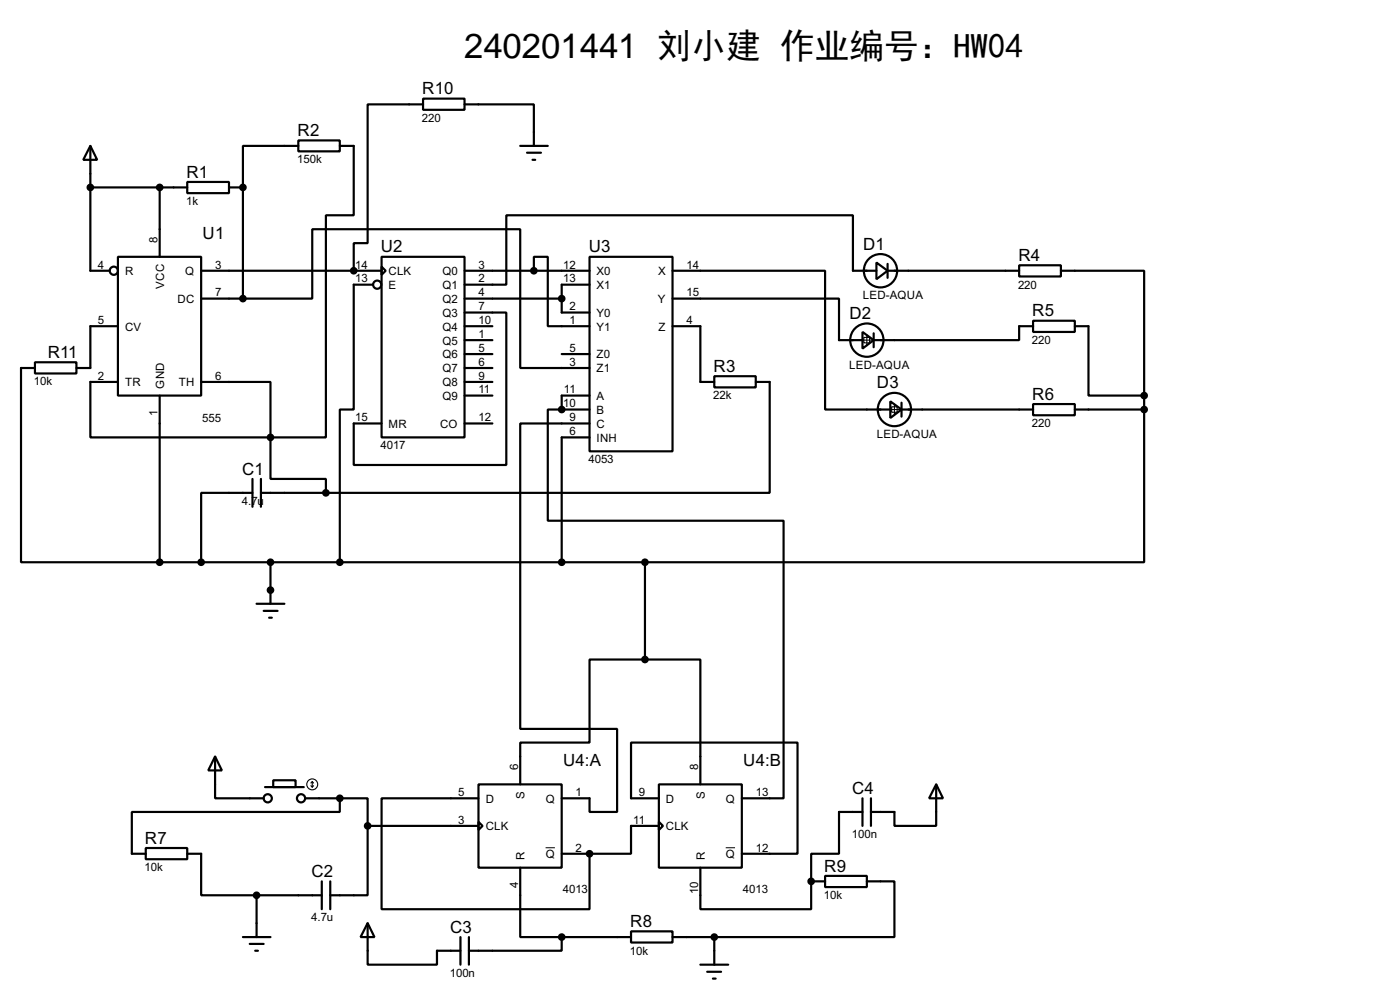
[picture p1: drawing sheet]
<svg xmlns="http://www.w3.org/2000/svg" width="256mm" height="180mm" viewBox="0 0 256 180" stroke-linecap="round" stroke-linejoin="round" font-family="sans-serif">
<g fill="none" stroke="#000" stroke-width=".4">
<path d="M77.5 18.1h7.6v2h-7.6zM77.5 19.1h-10.1v25.4h-2.6v5.1M85.1 19.1h12.7v7.6M16.6 26.7l1.2 2.6h-2.5zM16.6 26.7v22.9h3.5M16.6 34.3h17.7M29.3 34.3v12.7M34.3 33.3h7.7v2.1h-7.7zM42 34.3h2.5M44.5 34.3v20.4M54.7 25.7h7.6v2h-7.6zM54.7 26.7h-10.2v7.6"/>
<path d="M62.3 26.7h2.5v12.7h-5.1v40.7h-10.1M95.3 26.7h5.1M96.6 28h2.5M97.6 29.3h.5M21.6 47h15.3v25.4h-15.3zM21.6 59.7h-5v7.7h-2.6M36.9 49.6h33M36.9 54.7h7.6M44.5 54.7h12.7v-12.7h38.1v25.4h12.7M68.4 52.1h-3.6v22.9h-2.5v27.9M69.9 47h15.2v33.1h-15.2zM69.9 48.8l.8 .8-.8 .7z"/>
<path d="M85.1 57.2h7.7v27.9h-28v-7.6h5.1M85.1 49.6h22.9M85.1 54.7h17.8M85.1 59.7h5.1M97.8 49.6v-2.6h2.6v12.7h7.6M108 47h15.2v35.6h-15.2zM108 52.1h-5.1v5.1h5.1M123.2 54.7h30.5v7.6h4.3M123.2 49.6h28v25.4h11.9M123.2 59.7h5.1v10.2h2.6M160.6 48.1l2 1.5-2 1.5zM160.6 49.6h-4.3v-10.2h-63.5v12.7h-7.7"/>
<path d="M162.6 49.6h24.1M162.6 48.3v2.6M186.7 48.6h7.7v2h-7.7zM189.3 58.7h7.6v2.1h-7.6zM189.3 59.7h-2.6v2.6h-26.6M194.4 49.6h15.2v22.8M196.9 59.7h2.5v12.7h10.2M6.4 66.3h7.6v2.1h-7.6zM6.4 67.4h-2.5v35.5h25.4M21.6 69.9h-5v10.2h33M29.3 72.4v30.5M36.9 69.9h12.7v10.2"/>
<path d="M85.1 69.9h5.1M85.1 77.5h5.1M85.1 62.3h5.1M85.1 64.8h5.1M85.1 67.4h5.1M85.1 72.4h5.1M102.9 75h-2.5v20.3h43.2v50.8h-7.7M102.9 75h5.1M102.9 64.8h5.1M108 77.5h-12.7v55.9h17.8v15.2h-5.1v-2.5h-5.1M108 72.4h-5.1v2.6M130.9 68.9h7.6v2h-7.6z"/>
<path d="M138.5 69.9h2.5v20.3h-81.3M158 60.8l2.1 1.5-2.1 1.5zM160.1 61v2.6M163.1 73.5l2.1 1.5-2.1 1.5zM165.2 75h24.1M165.2 73.7v2.6M189.3 74h7.6v2h-7.6zM196.9 75h12.7M209.6 75v27.9h-91.4M209.6 72.4v2.6M46.3 90.2h-9.4v12.7M46.3 87.7v5.1"/>
<path d="M47.8 90.2h11.9M47.8 87.7v5.1M49.6 80.1v7.6h10.1v2.5M108 80.1h-5.1v22.8M29.3 102.9h88.9M47 110.5h5.1M48.3 111.8h2.6M49.3 113.1h.5M49.6 102.9v7.6M118.2 102.9v17.8M39.4 138.5l1.3 2.5h-2.5zM39.4 138.5v7.6h8.9"/>
<path d="M118.2 120.7h-10.2v15.2h-12.7v7.7M118.2 120.7h10.1v22.9M26.7 155.2h7.6v2.1h-7.6zM34.3 156.3h2.6v7.6h10.1M48.6 144.1h7.1M50.1 142.8h4.1v1.3h-4.1zM55.9 146.1h6.4M62.3 146.1h5.1v5.1M62.3 146.1v2.5h-38.1v7.7h2.5M67.4 151.2v12.7h-6.9M67.4 151.2h20.3M87.7 143.6h15.2v15.2h-15.2z"/>
<path d="M87.7 150.4l.7 .8-.7 .7zM87.7 146.1h-17.8v20.3h38.1v-10.1M95.3 158.8v12.7h7.6M102.9 156.3h5.1M120.7 143.6h15.2v15.2h-15.2zM120.7 150.4l.8 .8-.8 .7zM120.7 146.1h-5.1v-10.2h30.5v20.4h-10.2M120.7 151.2h-5.1v5.1h-7.6M128.3 158.8v7.6h20.3v-5.1M158 148.6h-4.3v7.7h-5.1v5M158 146.1v5.1M159.6 146.1v5.1"/>
<path d="M171.5 143.6l1.3 2.5h-2.6zM171.5 143.6v7.6h-7.6v-2.6h-4.3M44.5 171.5h5.1M45.8 172.8h2.5M46.8 174h.5M47 163.9h12M47 163.9v7.6M59 161.3v5.1M60.5 161.3v5.1M67.4 169l1.2 2.5h-2.5zM67.4 169v7.6h12.7v-2.6h4.3M84.4 171.5v5.1"/>
<path d="M85.9 171.5v5.1M102.9 171.5v2.5h-17M102.9 171.5h12.7M115.6 170.5h7.6v2h-7.6zM123.2 171.5h7.7M128.3 176.6h5.1M129.6 177.9h2.5M130.6 179.1h.5M130.9 171.5v5.1M148.6 161.3h2.6M151.2 160.3h7.6v2.1h-7.6zM158.8 161.3h5.1v10.2h-33"/>
<circle cx="20.8" cy="49.6" r=".75"/>
<circle cx="69.1" cy="52.1" r=".75"/>
<circle cx="161.3" cy="49.6" r="3.1"/>
<circle cx="158.8" cy="62.3" r="3.1"/>
<circle cx="163.8" cy="75" r="3.1"/>
<circle cx="49" cy="146.1" r=".75"/>
<circle cx="55.1" cy="146.1" r=".75"/>
</g>
<g fill="#000">
<circle cx="44.5" cy="34.3" r=".2"/>
<circle cx="64.8" cy="49.6" r=".2"/>
<circle cx="102.9" cy="75" r=".2"/>
<circle cx="49.6" cy="108" r=".2"/>
<circle cx="108" cy="156.3" r=".2"/>
<circle cx="148.6" cy="161.3" r=".2"/>
</g>
<path d="M100 155.2h1.7M133 155.2h1.7" fill="none" stroke="#000" stroke-width=".18"/>
<g fill="none" stroke="#000" stroke-width=".2">
<path d="M157.8 62.3h2M158.3 61.8h1v1h-1zM158.8 61.3v2M162.9 75h2M163.4 74.5h1v1h-1zM163.9 74v2M57 143.8l.2 .3M57.2 143.1v1M57.2 143.1l-.2 .2M57.2 143.1l.3 .2M57.5 143.8l-.3 .3"/>
<circle cx="57.2" cy="143.6" r="1"/>
</g>
<g fill="#000" stroke="#000" stroke-width=".4">
<circle cx="16.5" cy="34.3" r=".5"/>
<circle cx="29.2" cy="34.3" r=".5"/>
<circle cx="44.5" cy="34.3" r=".5"/>
<circle cx="44.5" cy="54.7" r=".5"/>
<circle cx="64.8" cy="49.6" r=".5"/>
<circle cx="97.8" cy="49.6" r=".5"/>
<circle cx="102.9" cy="54.7" r=".5"/>
<circle cx="102.9" cy="75" r=".5"/>
<circle cx="209.6" cy="72.4" r=".5"/>
<circle cx="209.6" cy="75" r=".5"/>
<circle cx="49.5" cy="80.1" r=".5"/>
<circle cx="59.7" cy="90.2" r=".5"/>
<circle cx="29.2" cy="102.9" r=".5"/>
<circle cx="36.8" cy="102.9" r=".5"/>
<circle cx="49.5" cy="102.9" r=".5"/>
<circle cx="49.5" cy="108" r=".5"/>
<circle cx="62.2" cy="102.9" r=".5"/>
<circle cx="102.9" cy="102.9" r=".5"/>
<circle cx="118.1" cy="102.9" r=".5"/>
<circle cx="118.1" cy="120.7" r=".5"/>
<circle cx="62.2" cy="146.1" r=".5"/>
<circle cx="67.3" cy="151.2" r=".5"/>
<circle cx="108" cy="156.3" r=".5"/>
<circle cx="47" cy="163.9" r=".5"/>
<circle cx="102.9" cy="171.5" r=".5"/>
<circle cx="130.8" cy="171.5" r=".5"/>
<circle cx="148.6" cy="161.3" r=".5"/>
</g>
<text font-size="6.3" x="85" y="10.6">240201441 刘小建 作业编号：HW04</text>
<g font-size="3.5">
<text x="77.4" y="17.3">R10</text>
<text x="54.5" y="24.9">R2</text>
<text x="34.2" y="32.5">R1</text>
<text x="37.1" y="43.7">U1</text>
<text x="69.8" y="46.2">U2</text>
<text x="107.9" y="46.2">U3</text>
<text x="158.1" y="45.7">D1</text>
<text x="186.6" y="47.8">R4</text>
<text x="155.6" y="58.4">D2</text>
<text x="189.1" y="57.9">R5</text>
<text x="8.8" y="65.5">R11</text>
<text x="130.7" y="68.1">R3</text>
<text x="160.7" y="71.1">D3</text>
<text x="189.1" y="73.2">R6</text>
<text x="44.4" y="86.9">C1</text>
<text x="103.2" y="140.2">U4:A</text>
<text x="136.2" y="140.2">U4:B</text>
<text x="156.1" y="145.3">C4</text>
<text x="26.6" y="154.4">R7</text>
<text x="57.1" y="160.5">C2</text>
<text x="151" y="159.5">R9</text>
<text x="82.5" y="170.7">C3</text>
<text x="115.5" y="169.7">R8</text>
</g>
<g font-size="2.4">
<text x="77.3" y="22.3">220</text>
<text x="54.5" y="29.9">150k</text>
<text x="34.1" y="37.6">1k</text>
<text x="28.9" y="44.5" transform="rotate(-90 28.9 44.5)">8</text>
<text x="18" y="49.2">4</text>
<text x="22.9" y="50.4">R</text>
<text x="30.1" y="52.8" transform="rotate(-90 30.1 52.8)">VCC</text>
<text x="33.9" y="50.4">Q</text>
<text x="39.4" y="49.2">3</text>
<text x="65.1" y="49.2">14</text>
<text x="65.1" y="51.7">13</text>
<text x="71.2" y="50.4">CLK</text>
<text x="71.2" y="52.9">E</text>
<text x="81" y="50.4">Q0</text>
<text x="81" y="52.9">Q1</text>
<text x="87.7" y="49.2">3</text>
<text x="87.7" y="51.7">2</text>
<text x="103.2" y="49.2">12</text>
<text x="103.2" y="51.7">13</text>
<text x="109.3" y="50.4">X0</text>
<text x="109.3" y="52.9">X1</text>
<text x="120.6" y="50.4">X</text>
<text x="125.8" y="49.2">14</text>
<text x="186.5" y="52.8">220</text>
<text x="18" y="59.3">5</text>
<text x="32.5" y="55.4">DC</text>
<text x="39.4" y="54.3">7</text>
<text x="81" y="55.4">Q2</text>
<text x="81" y="58">Q3</text>
<text x="87.7" y="54.3">4</text>
<text x="87.7" y="56.8">7</text>
<text x="87.7" y="59.3">10</text>
<text x="104.3" y="56.8">2</text>
<text x="104.3" y="59.3">1</text>
<text x="109.3" y="58">Y0</text>
<text x="120.5" y="55.4">Y</text>
<text x="125.8" y="54.3">15</text>
<text x="125.8" y="59.3">4</text>
<text x="158.1" y="54.8">LED-AQUA</text>
<text x="22.9" y="60.5">CV</text>
<text x="81" y="60.5">Q4</text>
<text x="81" y="63.1">Q5</text>
<text x="81" y="65.6">Q6</text>
<text x="87.7" y="61.9">1</text>
<text x="87.7" y="64.4">5</text>
<text x="104.3" y="64.4">5</text>
<text x="109.3" y="60.5">Y1</text>
<text x="109.3" y="65.6">Z0</text>
<text x="120.6" y="60.5">Z</text>
<text x="189.1" y="63">220</text>
<text x="6.2" y="70.6">10k</text>
<text x="18" y="69.5">2</text>
<text x="22.9" y="70.7">TR</text>
<text x="30" y="71.1" transform="rotate(-90 30 71.1)">GND</text>
<text x="32.7" y="70.7">TH</text>
<text x="39.4" y="69.5">6</text>
<text x="81" y="68.1">Q7</text>
<text x="81" y="70.7">Q8</text>
<text x="87.7" y="67">6</text>
<text x="87.7" y="69.5">9</text>
<text x="87.7" y="72">11</text>
<text x="103.3" y="72">11</text>
<text x="104.3" y="67">3</text>
<text x="109.3" y="68.1">Z1</text>
<text x="155.6" y="67.5">LED-AQUA</text>
<text x="28.9" y="76.1" transform="rotate(-90 28.9 76.1)">1</text>
<text x="37.1" y="77.2">555</text>
<text x="65.1" y="77.1">15</text>
<text x="81" y="73.2">Q9</text>
<text x="87.7" y="77.1">12</text>
<text x="103.2" y="74.6">10</text>
<text x="104.3" y="77.1">9</text>
<text x="109.3" y="73.2">A</text>
<text x="109.3" y="75.8">B</text>
<text x="130.7" y="73.1">22k</text>
<text x="69.7" y="82.2">4017</text>
<text x="71.2" y="78.3">MR</text>
<text x="80.6" y="78.3">CO</text>
<text x="104.3" y="79.7">6</text>
<text x="109.3" y="78.3">C</text>
<text x="109.3" y="80.8">INH</text>
<text x="160.6" y="80.2">LED-AQUA</text>
<text x="189.1" y="78.2">220</text>
<text x="107.8" y="84.8">4053</text>
<text x="44.3" y="92.4">4.7u</text>
<text x="94.9" y="141" transform="rotate(-90 94.9 141)">6</text>
<text x="127.9" y="141" transform="rotate(-90 127.9 141)">8</text>
<text x="84" y="145.7">5</text>
<text x="89" y="146.9">D</text>
<text x="96.1" y="146.2" transform="rotate(-90 96.1 146.2)">S</text>
<text x="100" y="146.9">Q</text>
<text x="105.5" y="145.7">1</text>
<text x="117" y="145.7">9</text>
<text x="122" y="146.9">D</text>
<text x="129.1" y="146.2" transform="rotate(-90 129.1 146.2)">S</text>
<text x="133" y="146.9">Q</text>
<text x="138.5" y="145.7">13</text>
<text x="84" y="150.8">3</text>
<text x="89" y="152">CLK</text>
<text x="105.5" y="155.9">2</text>
<text x="116" y="150.8">11</text>
<text x="122" y="152">CLK</text>
<text x="138.5" y="155.9">12</text>
<text x="156.1" y="153.4">100n</text>
<text x="26.5" y="159.5">10k</text>
<text x="96.1" y="157.5" transform="rotate(-90 96.1 157.5)">R</text>
<text x="100" y="157.1">Q</text>
<text x="129.1" y="157.5" transform="rotate(-90 129.1 157.5)">R</text>
<text x="133" y="157.1">Q</text>
<text x="94.9" y="162.5" transform="rotate(-90 94.9 162.5)">4</text>
<text x="103.1" y="163.5">4013</text>
<text x="127.9" y="163.6" transform="rotate(-90 127.9 163.6)">10</text>
<text x="136.1" y="163.5">4013</text>
<text x="151" y="164.6">10k</text>
<text x="57" y="168.6">4.7u</text>
<text x="82.4" y="178.8">100n</text>
<text x="115.4" y="174.7">10k</text>
</g>
</svg>
